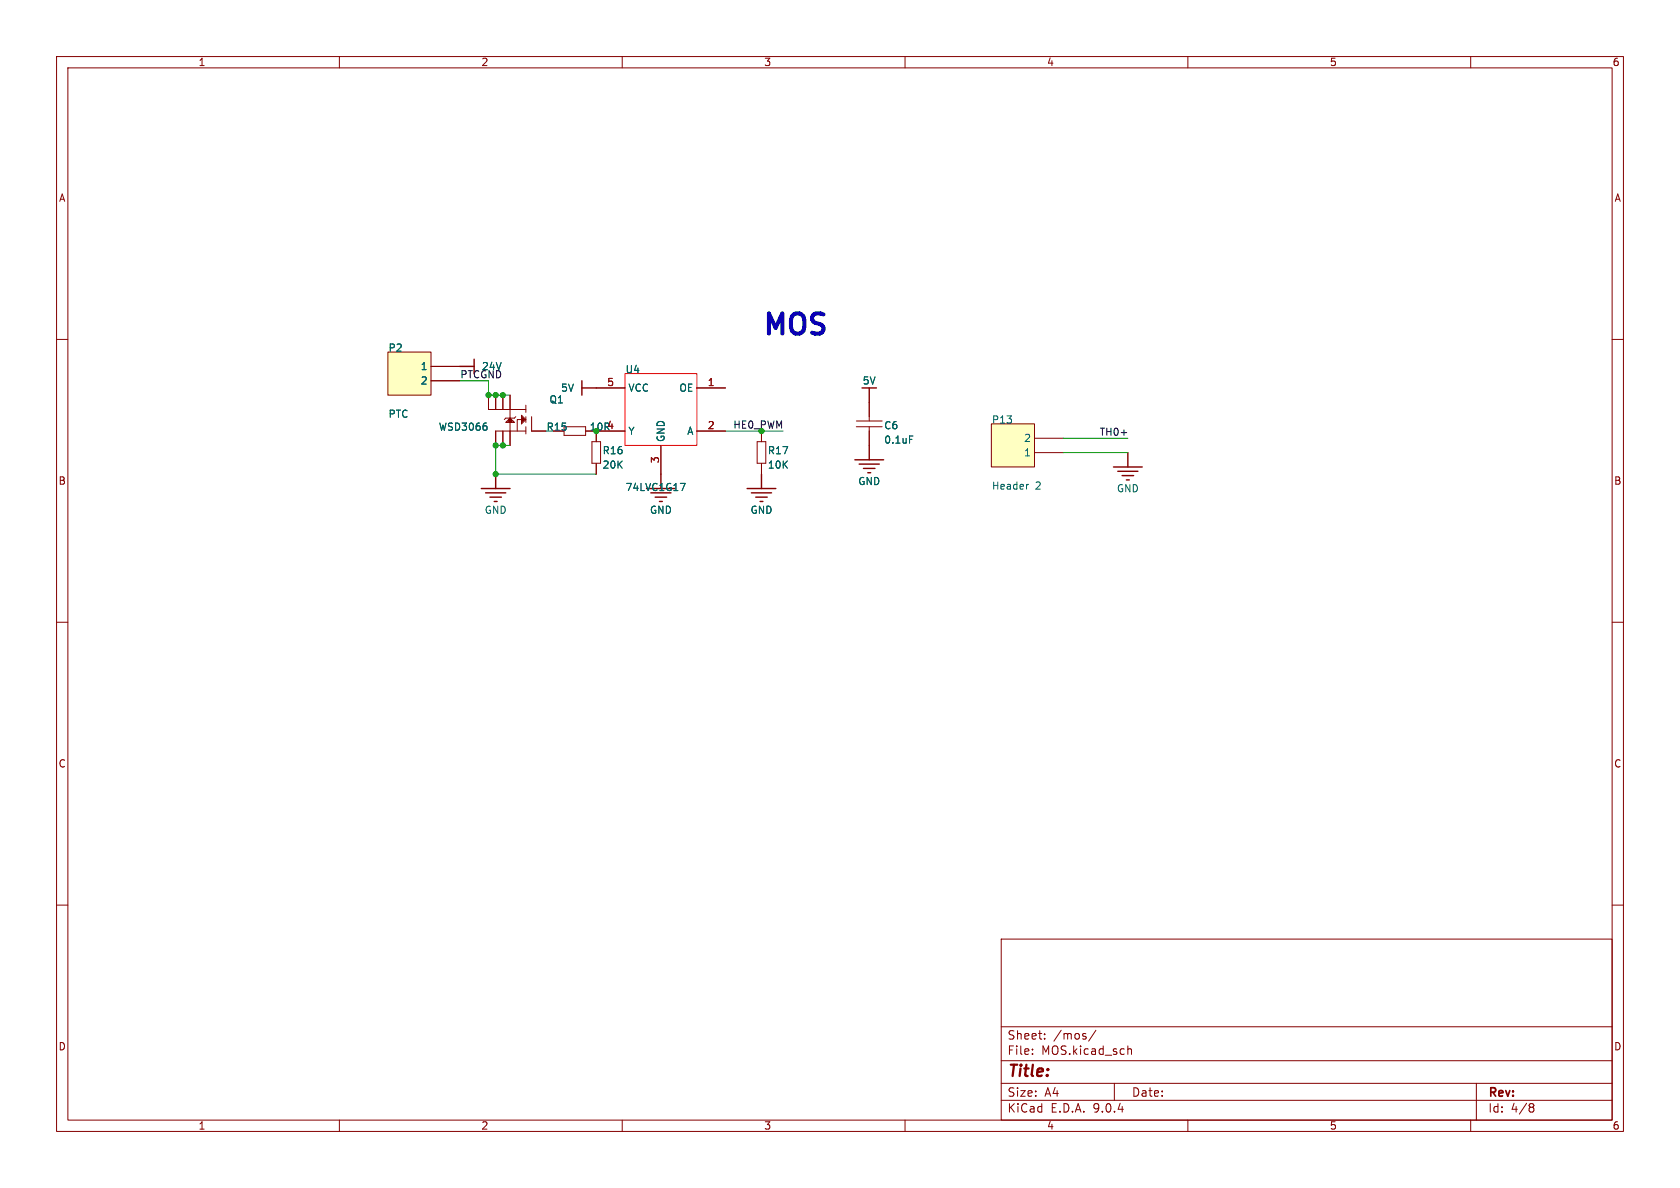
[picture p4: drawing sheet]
<svg xmlns="http://www.w3.org/2000/svg" width="297mm" height="210mm" viewBox="0 0 297 210" stroke-linecap="round" stroke-linejoin="round" font-family="sans-serif">
<g fill="none" stroke="#840000" stroke-width=".18">
<path d="M10 10h277v190h-277zM12 12h273v186h-273zM60 10v2M110 10v2M160 10v2M210 10v2M260 10v2M10 60h2M285 60h2M10 110h2M285 110h2M10 160h2"/>
<path d="M177 166h108v32h-108zM285 160h2M60 198v2M110 198v2M160 198v2M177 194.5h108M177 191.5h108M177 187.5h108M177 181.5h108M182.5 186.3v.1M182.5 185.5v.1M184.7 183.6v.1"/>
<path d="M184.7 182.8v.1M193.7 182.1l-1.2 2M197 191.5v3M199.4 184.9v1.5M199.4 185.5l.2-.1 .4 .1v.9M210 198v2M260 198v2M261 191.5v6.5M270.6 195.1l.4 .1 .2 .2-.3 .3M270.6 195.7h.3M270.9 195.7l.2 .2 .1 .4-.2 .2-.4 .1"/>
</g>
<path d="M175.3 74.9h7.6v7.7h-7.6z" fill="#ffffc2"/>
<path d="M175.3 74.9h7.6v7.7h-7.6z" fill="none" stroke="#800000" stroke-width=".18"/>
<path d="M182.9 77.5h5.1M182.9 80h5.1" fill="none" stroke="#840000" stroke-width=".18"/>
<path d="M181.8 85.6l-.2 .1" fill="none" stroke="#006464" stroke-width=".18"/>
<path d="M68.6 62.2h7.6v7.7h-7.6z" fill="#ffffc2"/>
<path d="M68.6 62.2h7.6v7.7h-7.6z" fill="none" stroke="#800000" stroke-width=".18"/>
<path d="M76.2 64.8h5.1M76.2 67.3h5.1M86.4 72.4h3.8v2M89.4 73.9l-.2 .3M90.2 73.9v.5h-.3v-.2h.5M90.2 73.9l.7 .8h-1.5zM90.2 74.7v1.5h-2.6M99.7 75.4h3.8v1.6h-3.8M103.5 76.2h1.9" fill="none" stroke="#840000" stroke-width=".18"/>
<path d="M89.9 74.2h.5v.5h-.5z" fill="#840000"/>
<path d="M89.7 74.7l.2-.3h.8l.2 .3M91.2 73.7l-.3 .2h-1.5M92.2 73.7l.5 .5-.5 .5M92.2 73.4l.8 .8-.8 .7zM92.5 73.9v.5" fill="none" stroke="#840000" stroke-width=".18"/>
<path d="M92.2 73.9h.5v.5h-.5z" fill="#840000"/>
<g fill="none" stroke="#840000" stroke-width=".18">
<path d="M86.4 69.9v2.5M87.6 69.9v2.5M87.6 76.2v2.5M88.9 69.9v2.5M88.9 76.2v2.5M90.2 69.9v2.5h2.8M93 74.2h-1.6v2M93 71.6v1.3M93 73.7v1M93 75.4v1.3M93 76.2h-2.8v2.5M94 73.7v2.5h2.5"/>
<path d="M104.6 78.1h1.6v3.8h-1.6zM105.4 76.2v1.9M133.9 78.1h1.5v3.8h-1.5zM134.6 76.2v1.9M151.4 74.4h4.6M151.4 75.4h4.6M153.7 71.1v3.3M153.7 75.4v3.3M105.4 81.9v1.9M134.6 81.9v1.9"/>
</g>
<path d="M86 75.4v.5M160.8 77.1h.6" fill="none" stroke="#006464" stroke-width=".18"/>
<g fill="none" stroke="#840000" stroke-width=".25">
<path d="M153.7 68.6v2.5M153.7 78.7v2.6M85.1 86.4h5.1M85.9 87.1h3.5M86.6 87.9h2M87.4 88.6h.5M87.6 83.8v2.6M114.3 86.4h5.1M115.1 87.1h3.5M115.8 87.9h2.1M116.6 88.6h.5M116.8 83.8v2.6"/>
<path d="M132.1 86.4h5.1M132.8 87.1h3.6M133.6 87.9h2M134.4 88.6h.5M134.6 83.8v2.6M151.1 81.3h5.1M151.9 82h3.5M152.7 82.8h2M153.4 83.6h.5M196.8 82.6h5.1M197.6 83.3h3.6M198.4 84.1h2"/>
<path d="M199.1 84.8h.5M199.4 80v2.6"/>
</g>
<path d="M110.5 66h12.7v12.7h-12.7z" fill="#fff"/>
<path d="M110.5 66h12.7v12.7h-12.7z" fill="none" stroke="#f00" stroke-width=".18"/>
<g fill="none" stroke="#840000" stroke-width=".18">
<path d="M76.2 64.8h5.1M76.2 67.3h5.1M86.4 69.9v2.5M87.6 69.9v2.5M87.6 76.2v2.5M88.9 69.9v2.5M88.9 76.2v2.5M90.2 69.9v2.5M90.2 76.2v2.5M94 76.2h2.5M103.5 76.2h7M105.4 68.6h5.1"/>
<path d="M105.4 76.2v1.9M116.8 78.7v5.1M123.2 68.6h5.1M123.2 76.2h5.1M134.6 76.2v1.9M153.7 71.1v2.6M153.7 76.2v2.5M105.4 81.9v1.9M134.6 81.9v1.9"/>
</g>
<path d="M86 75.4v.5M160.8 77.1h.6M120.3 85.5h.8l-.5 1.2" fill="none" stroke="#006464" stroke-width=".18"/>
<path d="M81.3 64.8h2.5M83.8 63.5v2.5M102.9 67.3v2.6M102.9 68.6h2.5" fill="none" stroke="#840000" stroke-width=".25"/>
<path d="M81.3 67.3h5.1v2.6h3.8M90.2 78.7h-2.6v5.1h17.8M128.3 76.2h10.1M188 77.5h11.4M188 80h11.4" fill="none" stroke="#009600" stroke-width=".18"/>
<g fill="#009600" stroke="#009600" stroke-width=".18">
<circle cx="88.9" cy="69.9" r=".46"/>
<circle cx="87.6" cy="69.9" r=".46"/>
<circle cx="86.4" cy="69.9" r=".46"/>
<circle cx="87.6" cy="83.8" r=".46"/>
<circle cx="88.9" cy="78.7" r=".46"/>
<circle cx="87.6" cy="78.7" r=".46"/>
</g>
<text font-size="5" fill="#0000c2" x="134.6" y="59.4">MOS</text>
<text font-size="2.8" fill="#840000" x="178" y="190.9">Title:</text>
<g font-size="2.1" fill="#840000">
<text x="178" y="184">Sheet:</text>
<text x="186.2" y="184">/mos/</text>
<text x="178" y="186.7">File:</text>
<text x="184.1" y="186.7">MOS.kicad_sch</text>
<text x="178" y="196.9">KiCad</text>
<text x="178" y="194.1">Size:</text>
<text x="184.7" y="194.1">A4</text>
<text x="185.7" y="196.9">E.D.A.</text>
<text x="193.3" y="196.9">9.0.4</text>
<text x="200" y="194.1">Date:</text>
<text x="263" y="194.3">Rev:</text>
<text x="263" y="196.9">Id:</text>
<text x="267.1" y="196.9">4/8</text>
</g>
<g font-size="1.8" fill="#840000">
<text x="35" y="11.9">1</text>
<text x="85" y="11.9">2</text>
<text x="135" y="11.9">3</text>
<text x="185" y="11.9">4</text>
<text x="235" y="11.9">5</text>
<text x="285" y="11.9">6</text>
<text x="10.3" y="35.9">A</text>
<text x="285.3" y="35.9">A</text>
<text x="96.5" y="76.3">R15</text>
<text x="10.3" y="85.9">B</text>
<text x="285.3" y="85.9">B</text>
<text x="10.3" y="135.9">C</text>
<text x="285.3" y="135.9">C</text>
<text x="10.3" y="185.9">D</text>
<text x="285.3" y="185.9">D</text>
<text x="35" y="199.9">1</text>
<text x="85" y="199.9">2</text>
<text x="135" y="199.9">3</text>
<text x="185" y="199.9">4</text>
<text x="235" y="199.9">5</text>
<text x="285" y="199.9">6</text>
</g>
<g font-size="1.8" fill="#006464">
<text x="68.6" y="62.4">P2</text>
<text x="74.3" y="65.6">1</text>
<text x="85.1" y="65.6">24V</text>
<text x="74.3" y="68.2">2</text>
<text x="97" y="71.5">Q1</text>
<text x="99.1" y="69.4">5V</text>
<text x="110.5" y="66.2">U4</text>
<text x="111" y="69.4">VCC</text>
<text x="120" y="69.4">OE</text>
<text x="152.4" y="68.2">5V</text>
<text x="68.6" y="74.1">PTC</text>
<text x="77.5" y="76.3">WSD3066</text>
<text x="111" y="77.1">Y</text>
<text x="121.4" y="77.1">A</text>
<text x="156.2" y="76.1">C6</text>
<text x="175.3" y="75.1">P13</text>
<text x="106.4" y="80.5">R16</text>
<text x="106.4" y="83">20K</text>
<text x="117.7" y="78.2" transform="rotate(-90 117.7 78.2)">GND</text>
<text x="135.6" y="80.5">R17</text>
<text x="135.6" y="83">10K</text>
<text x="156.2" y="78.6">0.1uF</text>
<text x="181" y="78.3">2</text>
<text x="181" y="80.9">1</text>
<text x="110.5" y="87">74LVC1G17</text>
<text x="151.6" y="86">GND</text>
<text x="175.3" y="86.8">Header</text>
<text x="183" y="86.8">2</text>
<text x="197.4" y="87.2">GND</text>
<text x="85.6" y="91">GND</text>
<text x="114.8" y="91">GND</text>
<text x="132.6" y="91">GND</text>
</g>
<g font-size="1.8" fill="#0f0f0f">
<text x="81.3" y="67">PTCGND</text>
<text x="194.3" y="77.1">TH0+</text>
</g>
<g font-size="1.8" fill="#a90000">
<text x="107.2" y="68.3">5</text>
<text x="125" y="68.3">1</text>
<text x="125" y="75.9">2</text>
<text x="116.6" y="82" transform="rotate(-90 116.6 82)">3</text>
</g>
<g font-size="1.8" fill="#009600">
<text x="104.1" y="76.3">10R4</text>
<text x="129.5" y="75.9">HE0_PWM</text>
</g>
</svg>
